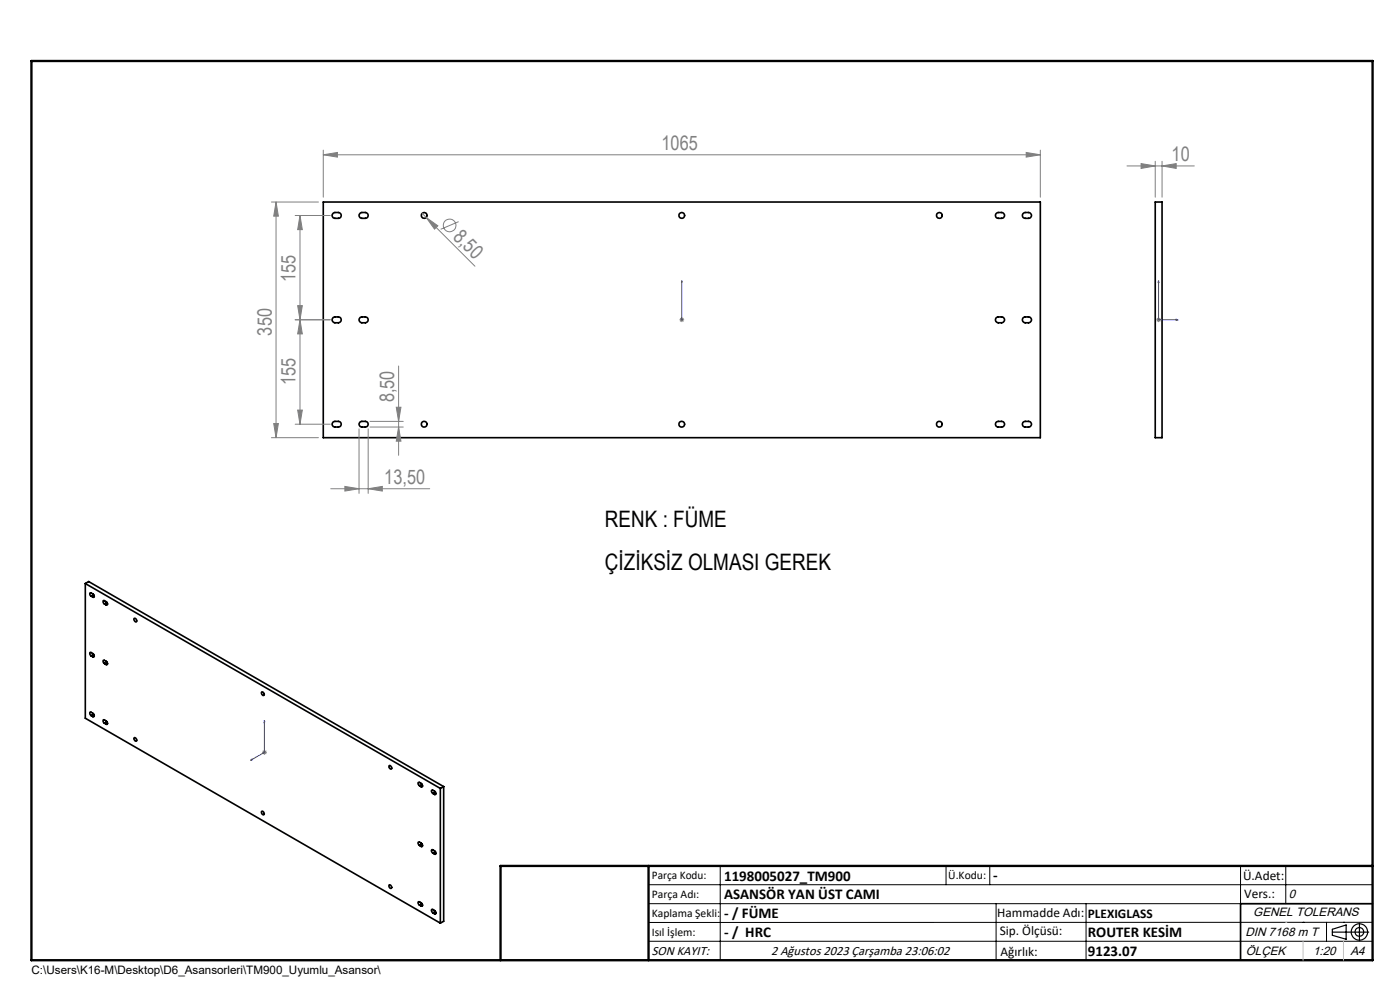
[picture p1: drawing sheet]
<svg xmlns="http://www.w3.org/2000/svg" width="297mm" height="210mm" viewBox="0 0 297 210" stroke-linecap="round" stroke-linejoin="round" font-family="sans-serif">
<g fill="none" stroke="#000" stroke-width=".35">
<path d="M68.6 42.9h152.1v49.9h-152.1zM70.7 45.2l1.1-.1a.62 .62 0 0 1 .6 .6 .62 .62 0 0 1-.6 .6h-.8a.61 .61 0 0 1-.5-.4 .61 .61 0 0 1 .2-.7zM76.4 45.2l1.1-.1a.62 .62 0 0 1 .6 .6 .62 .62 0 0 1-.6 .6h-.7a.61 .61 0 0 1-.6-.4 .61 .61 0 0 1 .2-.7zM211.4 45.2l1.1-.1a.62 .62 0 0 1 .6 .6 .62 .62 0 0 1-.6 .6h-.7a.61 .61 0 0 1-.6-.4 .61 .61 0 0 1 .2-.7zM217.1 45.2l1.1-.1a.62 .62 0 0 1 .6 .6 .62 .62 0 0 1-.6 .6h-.7a.61 .61 0 0 1-.6-.4 .61 .61 0 0 1 .2-.7zM245.1 42.9h1.4v49.9h-1.4zM70.7 67.3l1.1-.1a.62 .62 0 0 1 .6 .6 .62 .62 0 0 1-.6 .7h-.8a.63 .63 0 0 1-.5-.5 .63 .63 0 0 1 .2-.7zM76.4 67.3l1.1-.1a.62 .62 0 0 1 .6 .6 .62 .62 0 0 1-.6 .7h-.7a.63 .63 0 0 1-.6-.5 .63 .63 0 0 1 .2-.7zM211.4 67.3l1.1-.1a.62 .62 0 0 1 .6 .6 .62 .62 0 0 1-.6 .7h-.7a.63 .63 0 0 1-.6-.5 .63 .63 0 0 1 .2-.7zM217.1 67.3l1.1-.1a.62 .62 0 0 1 .6 .6 .62 .62 0 0 1-.6 .7h-.7a.63 .63 0 0 1-.6-.5 .63 .63 0 0 1 .2-.7zM70.7 89.5l1.1-.1a.6 .6 0 0 1 .6 .6 .6 .6 0 0 1-.6 .6h-.8a.61 .61 0 0 1-.5-.4 .61 .61 0 0 1 .2-.7zM76.4 89.5l1.1-.1a.6 .6 0 0 1 .6 .6 .6 .6 0 0 1-.6 .6h-.7a.61 .61 0 0 1-.6-.4 .61 .61 0 0 1 .2-.7z"/>
<path d="M211.4 89.5l1.1-.1a.6 .6 0 0 1 .6 .6 .6 .6 0 0 1-.6 .6h-.7a.61 .61 0 0 1-.6-.4 .61 .61 0 0 1 .2-.7zM217.1 89.5l1.1-.1a.6 .6 0 0 1 .6 .6 .6 .6 0 0 1-.6 .6h-.7a.61 .61 0 0 1-.6-.4 .61 .61 0 0 1 .2-.7zM18.1 123.8v28.6l75.3 43.4M18.1 123.8l75.3 43.4M18.1 123.8l.7-.4 75.3 43.5M19.3 126.5a.34 .34 0 0 1-.3-.4 .34 .34 0 0 1 .3-.3l.4 .2a.42 .42 0 0 1 .1 .7h-.1M19.3 139.1a.35 .35 0 0 1-.3-.3 .35 .35 0 0 1 .3-.4l.4 .2a.42 .42 0 0 1 .1 .8l-.1-.1M19.3 126.5l.4 .2M19.3 139.1l.4 .2M19.9 126.1l-.6 .4M19.9 138.8l-.6 .3M20 126.5l-.3 .2"/>
<path d="M20 139.2l-.3 .1M22.2 128.1a.35 .35 0 0 1-.4-.3 .35 .35 0 0 1 .4-.4l.3 .2a.39 .39 0 0 1 .3 .3 .39 .39 0 0 1-.2 .4h-.1M22.2 128.1l.3 .2M22.7 127.8l-.5 .3M22.8 128.1l-.3 .2M28.4 131.2a.41 .41 0 0 1 .5 .2 .41 .41 0 0 1-.1 .5l-.4-.4zM19.3 151.8a.35 .35 0 0 1-.3-.4 .35 .35 0 0 1 .3-.3l.4 .2a.42 .42 0 0 1 .1 .7h-.1M19.3 151.8l.4 .2M19.9 151.5l-.6 .3M20 151.8l-.3 .2M22.2 153.4a.35 .35 0 0 1-.4-.3 .35 .35 0 0 1 .4-.4l.3 .2a.42 .42 0 0 1 .1 .8l-.1-.1M22.2 140.7a.34 .34 0 0 1-.4-.3 .34 .34 0 0 1 .4-.3l.3 .2a.42 .42 0 0 1 .1 .7h-.1"/>
<path d="M22.2 153.4l.3 .2M22.2 140.7l.3 .3M22.7 140.5l-.5 .2M22.7 153.1l-.5 .3M22.8 140.8l-.3 .2M22.8 153.4l-.3 .2M28.5 156.5a.42 .42 0 0 1 .4 .2 .42 .42 0 0 1-.1 .5h-.1a.48 .48 0 0 1-.2-.7zM55.5 146.8a.44 .44 0 0 1 .5 .2 .44 .44 0 0 1-.1 .5 .53 .53 0 0 1-.4-.7zM55.5 172.1a.41 .41 0 0 1 .5 .2 .41 .41 0 0 1-.1 .6 .55 .55 0 0 1-.4-.8zM82.5 162.4a.41 .41 0 0 1 .5 .2 .41 .41 0 0 1-.1 .6l-.4-.4zM89 166.7a.4 .4 0 0 1-.3-.4 .4 .4 0 0 1 .2-.4l.5 .3a.4 .4 0 0 1 .2 .3 .4 .4 0 0 1-.2 .4M89 179.3a.4 .4 0 0 1-.3-.3 .4 .4 0 0 1 .2-.4l.5 .2a.4 .4 0 0 1 .2 .4 .4 .4 0 0 1-.2 .4"/>
<path d="M89 166.7l.4 .2M89 179.3l.4 .3M89.5 166.4l-.5 .3M89.5 179l-.5 .3M89.6 166.7l-.2 .2M89.6 179.4l-.2 .2M91.8 168.3a.39 .39 0 0 1-.2-.3 .39 .39 0 0 1 .1-.4l.5 .2a.35 .35 0 0 1 .3 .4 .35 .35 0 0 1-.3 .3M91.8 168.3l.4 .2M92.4 168l-.6 .3M92.5 168.3l-.3 .2M93.4 167.2v28.6M94.1 166.9v28.5l-.7 .4"/>
<path d="M94.1 166.9l-.7 .3M82.6 187.7h.1a.38 .38 0 0 1 .4 .3 .38 .38 0 0 1-.3 .4 .51 .51 0 0 1-.2-.7zM89 192a.4 .4 0 0 1-.3-.3 .4 .4 0 0 1 .2-.4l.5 .2a.34 .34 0 0 1 .3 .3 .34 .34 0 0 1-.3 .4M89 192l.4 .2M89.5 191.7l-.5 .3M89.6 192l-.2 .2M91.8 181a.42 .42 0 0 1-.1-.8l.5 .3a.35 .35 0 0 1 .3 .3 .35 .35 0 0 1-.3 .4M91.8 193.6a.42 .42 0 0 1-.1-.7l.5 .2a.35 .35 0 0 1 .3 .4 .35 .35 0 0 1-.3 .3M91.8 181l.4 .2M91.8 193.6l.4 .2M92.4 180.6l-.6 .4M92.4 193.3l-.6 .3"/>
<path d="M92.5 181l-.3 .2M92.5 193.7l-.3 .1M291.2 191.7h-28v12"/>
<circle cx="90" cy="45.7" r=".61"/>
<circle cx="144.6" cy="45.7" r=".61"/>
<circle cx="199.3" cy="45.7" r=".61"/>
<circle cx="90" cy="90" r=".61"/>
<circle cx="144.6" cy="90" r=".61"/>
<circle cx="199.3" cy="90" r=".61"/>
</g>
<g fill="none" stroke="#808080" stroke-width=".21">
<path d="M68.6 32.8l3-.5v1zM68.6 31.8v10M68.6 32.8h152.1M217.7 32.3l3 .5-3 .5zM220.7 31.8v10M239.1 35.2h14.3M242.1 34.7l3 .5-3 .5zM245.1 34.2v7.6M246.5 35.2l3-.5v1zM246.5 34.2v7.6M57.6 42.9h10M58.6 42.9l.5 3h-1z"/>
<path d="M58.6 42.9v49.9M62.6 45.7h7.5M63.6 45.7l.5 3h-1zM63.6 45.7v44.3M89.6 45.3l.8 .8M90.4 46.1l2.5 1.8-.7 .7zM90.4 46.1l10.4 10.4M97.3 47l-3.8 1.6M63.1 64.8h1l-.5 3zM63.6 67.8l.5 3h-1zM70.1 67.8h-7.5M84.6 77.6v19"/>
<path d="M144.1 67.8h1M144.3 67.5l.7 .7M144.6 67.3v1M145 67.5l-.7 .7M245.3 67.8h1M245.4 67.5l.7 .7M245.8 67.3v1M246.1 67.5l-.7 .7M57.6 92.8h10M58.1 89.8h1l-.5 3zM62.6 90h7.5M63.1 87h1l-.5 3z"/>
<path d="M76.2 91v13.7M78.1 91v13.7M78.5 90.6h7M78.5 89.4h7M84.1 86.4h1l-.5 3zM84.6 90.6l.5 3h-1zM70.2 103.7h21M73.2 103.2l3 .5-3 .5zM78.1 103.7l3-.5v1zM55.6 159.6h1M55.7 159.2l.8 .7M56.1 159.1v1"/>
<path d="M56.5 159.2l-.8 .7"/>
<circle cx="95.4" cy="47.8" r="1.35"/>
</g>
<g fill="none" stroke="#000" stroke-width=".25">
<path d="M282.6 197.7h7.8M282.6 197.1l3-.9v3l-3-.8zM288.4 195.8v3.8M106.2 203.7h185"/>
<circle cx="288.4" cy="197.7" r="1.74"/>
<circle cx="288.4" cy="197.7" r=".93"/>
</g>
<path d="M144.6 59.5v.4v-.4M144.6 59.5v8.3M245.8 59.5l.1 .4h-.2zM245.8 59.5v8.3h4.1M144.6 67.7v.2zM144.6 67.8h.1M249.5 67.7l.4 .1-.4 .1zM56.1 152.8l.1 .3-.2 .1zM56.1 152.8v6.8l-2.9 1.7M53.2 161.3l.2-.3v.2z" fill="none" stroke="#00f" stroke-width=".21"/>
<g fill="none" stroke="#000" stroke-width=".21">
<path d="M137.6 187.7h153.6M137.6 191.7h153.6M137.6 199.7h153.6M152.8 183.7v20M200.7 183.7v4M210 183.7v4M211.3 191.7v12M230.4 191.7v12M263.2 183.7v20M272.8 183.7v8M276.4 195.6h.1M281.4 195.6v4.1"/>
<path d="M285 195.6h.1M291.2 195.6l-153.6 .1"/>
</g>
<path d="M6.7 12.9h284.5v190.8h-284.5zM137.6 183.7v20M291.2 183.7h-185v20" fill="none" stroke="#000" stroke-width=".5"/>
<path d="M276.4 199.7v4M285 199.7v4" fill="none" stroke="#c0c0c0" stroke-width=".21"/>
<path d="M272.8 195.6h.1" fill="none" stroke="#c0c0c0" stroke-width=".25"/>
<g fill="#00f">
<path d="M53.2 161.3l.2-.1v-.2zM56.1 152.8l-.1 .4 .2-.1zM144.6 67.7v.2zM144.6 59.5v.4z"/>
<path d="M249.5 67.7l.4 .1-.4 .1zM245.8 59.5l.1 .4h-.2z"/>
</g>
<g fill="#808080">
<path d="M90.4 46.1l2.5 1.8-.7 .7z"/>
<path d="M217.7 32.3l3 .5-3 .5zM68.6 32.8l3-.5v1zM78.1 103.7l3-.5v1zM73.2 103.2l3 .5-3 .5zM246.5 35.2l3-.5v1zM242.1 34.7l3 .5-3 .5z"/>
<path d="M63.1 64.8h1l-.5 3zM63.6 45.7l.5 3h-1zM84.6 90.6l.5 3h-1zM84.1 86.4h1l-.5 3z"/>
<path d="M58.6 42.9l.5 3h-1zM58.1 89.8h1l-.5 3zM63.6 67.8l.5 3h-1zM63.1 87h1l-.5 3z"/>
</g>
<g font-size="4.8">
<text x="128.3" y="111.8">RENK : FÜME</text>
<text x="128.3" y="120.8">ÇİZİKSİZ OLMASI GEREK</text>
</g>
<g font-size="4.2" fill="#808080">
<text x="140.3" y="31.9">1065</text>
<text x="248.5" y="34.2">10</text>
<text x="95.9" y="50.4" transform="rotate(45 95.9 50.4)">8,50</text>
<text x="62.7" y="59.8" transform="rotate(-90 62.7 59.8)">155</text>
<text x="57.6" y="71.2" transform="rotate(-90 57.6 71.2)">350</text>
<text x="62.7" y="81.7" transform="rotate(-90 62.7 81.7)">155</text>
<text x="83.6" y="85.3" transform="rotate(-90 83.6 85.3)">8,50</text>
<text x="81.5" y="102.7">13,50</text>
</g>
<g font-size="3.2">
<text x="153.6" y="186.8">1198005027_TM900</text>
<text x="153.6" y="190.8">ASANSÖR YAN ÜST CAMI</text>
<text x="210.7" y="186.6">-</text>
<text x="153.6" y="194.8">- / FÜME</text>
<text x="153.6" y="198.8">- / HRC</text>
<text x="230.8" y="198.7">ROUTER KESİM</text>
<text x="230.8" y="202.8">9123.07</text>
</g>
<g font-size="2.8">
<text x="263.7" y="186.7">Ü.Adet:</text>
<text x="263.9" y="190.5">Vers.:</text>
<text x="211.5" y="194.5">Hammadde Adı:</text>
<text x="230.8" y="194.7">PLEXIGLASS</text>
<text x="138.3" y="202.6">SON KAYIT:</text>
<text x="163.6" y="202.6">2 Ağustos 2023 Çarşamba 23:06:02</text>
<text x="212.1" y="198.4">Sip. Ölçüsü:</text>
<text x="212.2" y="202.7">Ağırlık:</text>
</g>
<g font-size="2.6">
<text x="273.4" y="190.4">0</text>
<text x="265.9" y="194.4">GENEL TOLERANS</text>
<text x="264.2" y="198.5">DIN 7168 m T</text>
<text x="264.3" y="202.6">ÖLÇEK</text>
<text x="278.5" y="202.6">1:20</text>
<text x="286.5" y="202.6">A4</text>
</g>
<g font-size="2.5">
<text x="138.3" y="186.4">Parça Kodu:</text>
<text x="138.3" y="190.5">Parça Adı:</text>
<text x="201.2" y="186.5">Ü.Kodu:</text>
<text x="138.3" y="194.5">Kaplama Şekli:</text>
<text x="138.3" y="198.6">Isıl İşlem:</text>
<text x="6.7" y="206.7">C:\Users\K16-M\Desktop\D6_Asansorleri\TM900_Uyumlu_Asansor\</text>
</g>
</svg>
